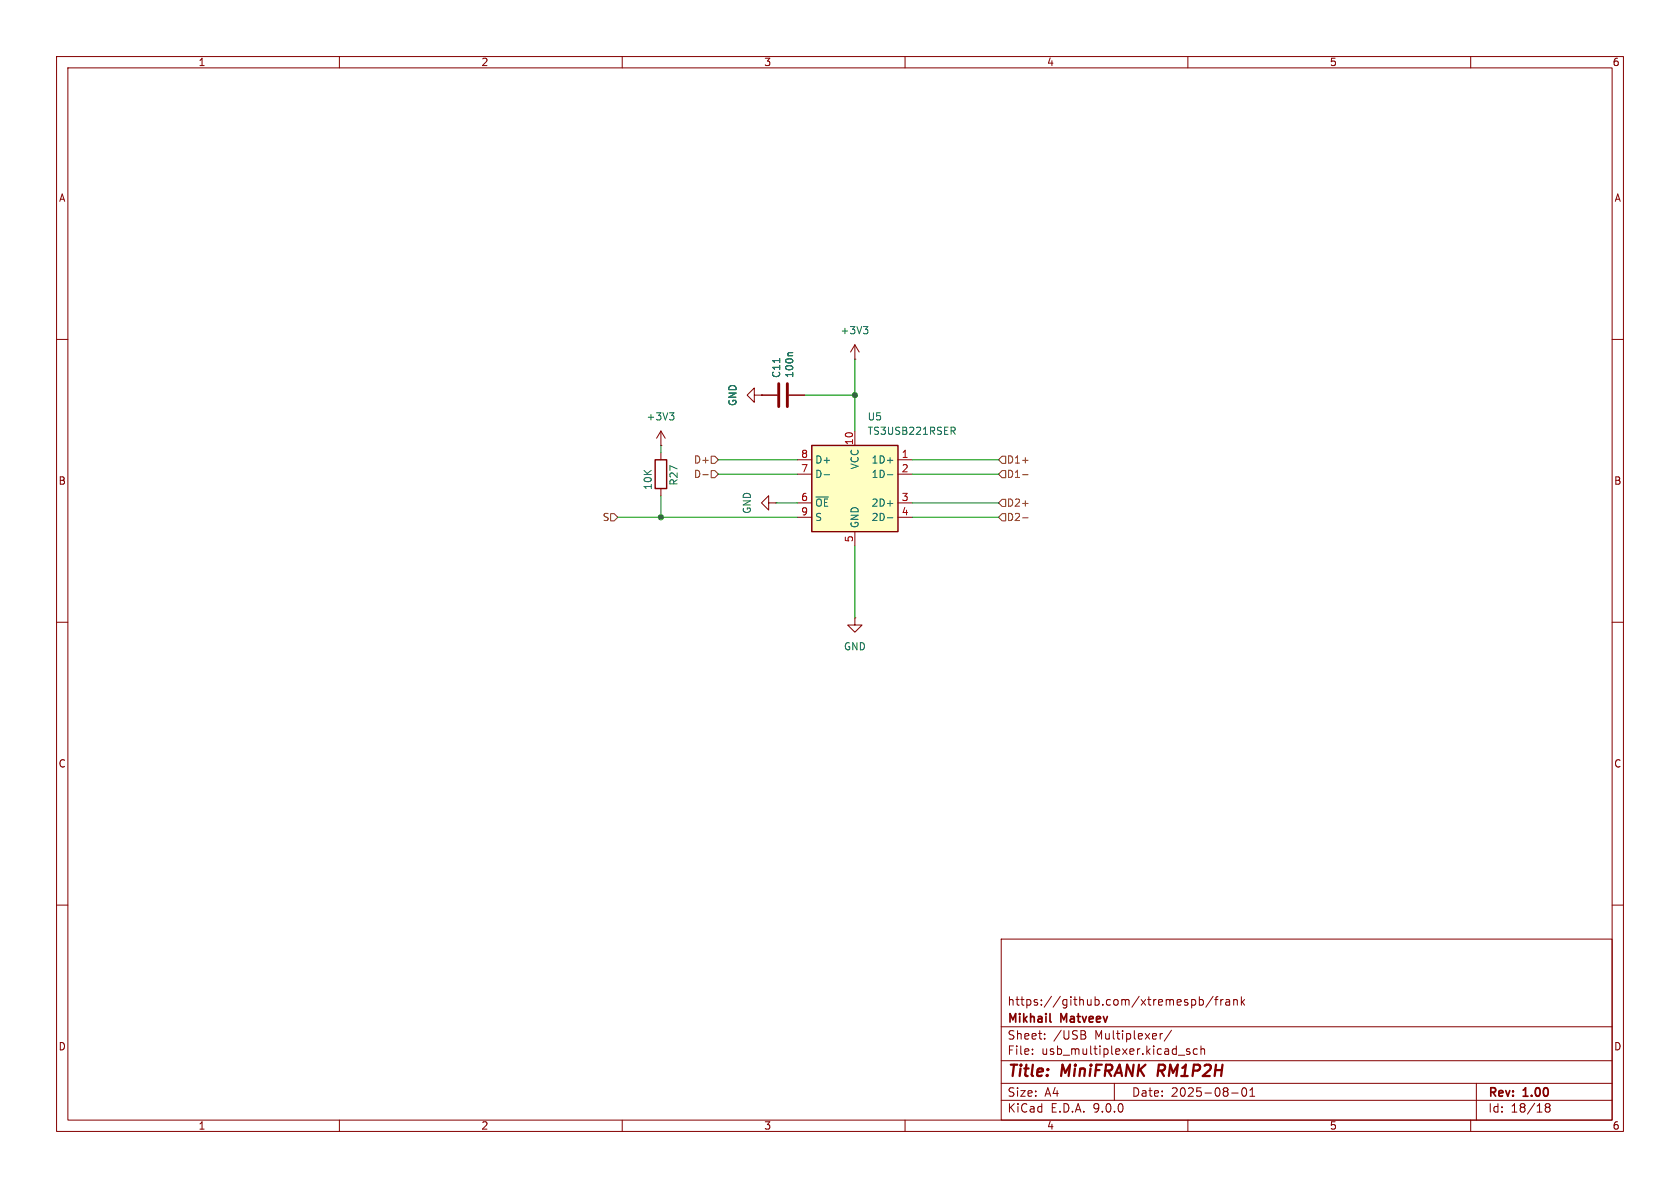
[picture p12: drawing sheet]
<svg xmlns="http://www.w3.org/2000/svg" width="297mm" height="210mm" viewBox="0 0 297 210" stroke-linecap="round" stroke-linejoin="round" font-family="sans-serif">
<g fill="none" stroke="#840000" stroke-width=".18">
<path d="M10 10h277v190h-277zM12 12h273v186h-273zM60 10v2M110 10v2M160 10v2M210 10v2M260 10v2M10 60h2M133.3 69.9v-1.3l-1.2 1.3 1.2 1.2v-1.2h1.3M134.6 69.9h.1M134.6 69.9h2.8M139.4 69.9h2.8"/>
<path d="M151.1 63.5h.1M151.1 61l-.7 1.2M151.1 61l.8 1.2M151.1 61v2.5M285 60h2M135.9 88.9v-1.3l-1.3 1.3 1.3 1.3v-1.3h1.3M137.2 88.9h.1M10 110h2M285 110h2M10 160h2M177 166h108v32h-108zM210.7 176.8l.4-.1 .3 .3v.4l-.2 .2h-.5"/>
<path d="M212 176.8l.5-.1 .2 .3v.4l-.1 .2h-.6M212 176.2v1.5M214.5 176.1l-1.3 2M214.7 176.7h.6M215.3 176.2l-.3 .2v1.3M215.8 176.7v1M216.2 176.7l-.2 .1-.2 .2M216.7 176.8h.6l.1 .9M217.4 177.1h-.5a.29 .29 0 0 0-.2 .3 .29 .29 0 0 0 .2 .3l.5-.1M218.1 176.8l.2-.1 .4 .1v.9M218.1 176.7v1M219.5 176.2v1.5"/>
<path d="M219.6 177.1l.4 .6M220 176.7l-.5 .6M285 160h2M60 198v2M110 198v2M160 198v2M177 194.5h108M177 191.5h108M177 187.5h108M177 181.5h108M182.5 186.3v.1M182.5 185.5v.1"/>
<path d="M184.7 183.6v.1M184.7 182.8v.1M191.6 182.9a.4 .4 0 0 1 .4 .4 .4 .4 0 0 1-.3 .4M191.7 182.3l.2 .2-.2 .3M197 191.5v3M205.1 182.7v1M205.5 182.7l-.3 .1-.1 .2M207.1 182.1l-1.3 2M208.3 186.5h1.2M210 198v2M210.3 185.5l-.3-.1-.3 .2 .1 .2 .5 .2v.3h-.6M211.7 185.5l-.5-.1-.2 .3v.4l.1 .2h.6"/>
<path d="M212.3 185.5l.2-.1 .4 .1 .1 .9M212.3 184.9v1.5M217.7 193.2h1.2M219.7 192.4l.2-.1a.81 .81 0 0 1 .6 .6 .81 .81 0 0 1-.3 .8l-.2 .1a.81 .81 0 0 1-.3-1.4zM221 193.8h.8M221 192.7l.4-.4v1.5M260 198v2M261 191.5v6.5M273.5 195.7l-.3-.2 .3-.4 .4 .1 .1 .2-.3 .3M273.5 195.7l-.3 .3v.5l.3 .1 .4-.1 .1-.2v-.4l-.3-.2M273.5 195.7h.2"/>
</g>
<path d="M204.9 188.2l-.3 2" fill="none" stroke="#840000" stroke-width=".4"/>
<path d="M185.6 180.5l.2 .2" fill="none" stroke="#840000" stroke-width=".3"/>
<path d="M137.7 67.8v4.1M139.2 67.8v4.1" fill="none" stroke="#840000" stroke-width=".51"/>
<path d="M152.6 57.7h.8l-.4 .5M153.2 58.2l.2 .3v.3l-.2 .2M137.8 63.4v.7M140.2 62.3h-.7l-.2 .2" fill="none" stroke="#006464" stroke-width=".18"/>
<path d="M143.5 78.7h15.2v15.3h-15.2z" fill="#ffffc2"/>
<path d="M143.5 78.7h15.2v15.3h-15.2zM115.8 81.3h2.1v5.1h-2.1z" fill="none" stroke="#840000" stroke-width=".25"/>
<g fill="none" stroke="#840000" stroke-width=".18">
<path d="M116.8 78.7h.1M116.8 76.2v2.5M116.8 76.2l-.7 1.3M116.8 76.2l.8 1.3M134.6 69.9h.1M134.6 69.9h2.8M139.4 69.9h2.8M151.1 76.2v2.5M116.8 80v1.3M116.8 86.4v1.2M141 81.3h2.5M141 83.8h2.5"/>
<path d="M141 88.9h2.5M141 91.4h2.5M151.1 94v2.5M158.7 81.3h2.6M158.7 83.8h2.6M158.7 88.9h2.6M158.7 91.4h2.6M151.1 109.2v1.3h1.3l-1.3 1.3-1.2-1.3h1.2M151.1 109.2h.1"/>
</g>
<path d="M118.4 73h.7l-.4 .5M118.9 73.5l.2 .2v.3l-.2 .2M137.8 63.4v.7M140.2 62.3h-.7l-.2 .2M168.1 75.5h.5l.3 .3-.2 .3-.6 .1M168.4 76.2l.5 .6M145.7 83.9h1M156.9 83.9h.9M156.9 81.4h.9M156.9 89h.9M156.9 91.5h.9" fill="none" stroke="#006464" stroke-width=".18"/>
<path d="M107.9 90.8h.7l.6 .6-.6 .7h-.7zM124.3 83.9h.9M125.7 83.2h.7l.6 .6-.6 .7h-.7zM125.7 80.6h.7l.6 .7-.6 .6h-.7zM177.2 90.8h.6v1.3h-.6l-.7-.7zM177.2 80.6h.6v1.3h-.6l-.7-.6zM177.2 83.2h.6v1.3h-.6l-.7-.7zM177.2 88.3h.6v1.2h-.6l-.7-.6zM180.8 91.5h1M180.8 83.9h1M180.8 81.4h1M180.8 89h1" fill="none" stroke="#725600" stroke-width=".18"/>
<g fill="none" stroke="#009600" stroke-width=".18">
<path d="M116.8 78.7v1.3M142.2 69.9h8.9M151.1 63.5v12.7M109.2 91.4h31.8M116.8 87.6v3.8M127 81.3h14M127 83.8h14M137.2 88.9h3.8M151.1 96.5v12.7M161.3 81.3h15.2M161.3 91.4h15.2M161.3 88.9h15.2"/>
<path d="M161.3 83.8h15.2"/>
</g>
<g fill="#009600" stroke="#009600" stroke-width=".18">
<circle cx="151.1" cy="69.9" r=".46"/>
<circle cx="116.8" cy="91.4" r=".46"/>
</g>
<g font-size="2.8" fill="#840000">
<text x="178" y="190.9">Title:</text>
<text x="187.7" y="190.9">MiniFRANK</text>
<text x="205.5" y="190.9">RM1P2H</text>
</g>
<g font-size="2.1" fill="#840000">
<text x="178" y="178">https://github.com/xtremespb/frank</text>
<text x="178" y="184">Sheet:</text>
<text x="178" y="181.2">Mikhail</text>
<text x="186.2" y="184">/USB</text>
<text x="187.6" y="181.2">Matveev</text>
<text x="193.6" y="184">Multiplexer/</text>
<text x="178" y="186.7">File:</text>
<text x="184.1" y="186.7">usb_multiplexer.kicad_sch</text>
<text x="178" y="196.9">KiCad</text>
<text x="178" y="194.1">Size:</text>
<text x="184.7" y="194.1">A4</text>
<text x="185.7" y="196.9">E.D.A.</text>
<text x="193.3" y="196.9">9.0.0</text>
<text x="200" y="194.1">Date:</text>
<text x="207" y="194.1">2025-08-01</text>
<text x="263" y="194.3">Rev:</text>
<text x="263" y="196.9">Id:</text>
<text x="267.1" y="196.9">18/18</text>
<text x="269.4" y="194.3">1.00</text>
</g>
<g font-size="1.8" fill="#840000">
<text x="35" y="11.9">1</text>
<text x="85" y="11.9">2</text>
<text x="135" y="11.9">3</text>
<text x="185" y="11.9">4</text>
<text x="235" y="11.9">5</text>
<text x="285" y="11.9">6</text>
<text x="10.3" y="35.9">A</text>
<text x="285.3" y="35.9">A</text>
<text x="10.3" y="85.9">B</text>
<text x="285.3" y="85.9">B</text>
<text x="10.3" y="135.9">C</text>
<text x="285.3" y="135.9">C</text>
<text x="10.3" y="185.9">D</text>
<text x="285.3" y="185.9">D</text>
<text x="35" y="199.9">1</text>
<text x="85" y="199.9">2</text>
<text x="135" y="199.9">3</text>
<text x="185" y="199.9">4</text>
<text x="235" y="199.9">5</text>
<text x="285" y="199.9">6</text>
</g>
<g font-size="1.8" fill="#006464">
<text x="148.5" y="59.3">+3V3</text>
<text x="130.4" y="71.9" transform="rotate(-90 130.4 71.9)">GND</text>
<text x="138.1" y="66.9" transform="rotate(-90 138.1 66.9)">C11</text>
<text x="140.4" y="66.9" transform="rotate(-90 140.4 66.9)">100n</text>
<text x="114.2" y="74.5">+3V3</text>
<text x="153.3" y="74.5">U5</text>
<text x="153.3" y="77.1">TS3USB221RSER</text>
<text x="144" y="82.1">D+</text>
<text x="152" y="83.1" transform="rotate(-90 152 83.1)">VCC</text>
<text x="154" y="82.1">1D+</text>
<text x="115.4" y="86.7" transform="rotate(-90 115.4 86.7)">10K</text>
<text x="120" y="85.9" transform="rotate(-90 120 85.9)">R27</text>
<text x="144" y="84.7">D-</text>
<text x="144" y="89.8">~{OE}</text>
<text x="154" y="84.7">1D-</text>
<text x="154" y="89.8">2D+</text>
<text x="132.9" y="90.9" transform="rotate(-90 132.9 90.9)">GND</text>
<text x="144" y="92.3">S</text>
<text x="152" y="93.5" transform="rotate(-90 152 93.5)">GND</text>
<text x="154" y="92.3">2D-</text>
<text x="149.1" y="115.2">GND</text>
</g>
<g font-size="1.8" fill="#725600">
<text x="122.6" y="82.1">D+</text>
<text x="177.9" y="82.1">D1+</text>
<text x="122.6" y="84.7">D-</text>
<text x="177.9" y="84.7">D1-</text>
<text x="177.9" y="89.8">D2+</text>
<text x="106.4" y="92.3">S</text>
<text x="177.9" y="92.3">D2-</text>
</g>
<g font-size="1.8" fill="#a90000">
<text x="141.5" y="81">8</text>
<text x="141.5" y="83.6">7</text>
<text x="150.9" y="78.8" transform="rotate(-90 150.9 78.8)">10</text>
<text x="159.3" y="81">1</text>
<text x="159.3" y="83.6">2</text>
<text x="141.5" y="88.6">6</text>
<text x="159.3" y="88.6">3</text>
<text x="141.5" y="91.2">9</text>
<text x="150.9" y="96" transform="rotate(-90 150.9 96)">5</text>
<text x="159.3" y="91.2">4</text>
</g>
</svg>
